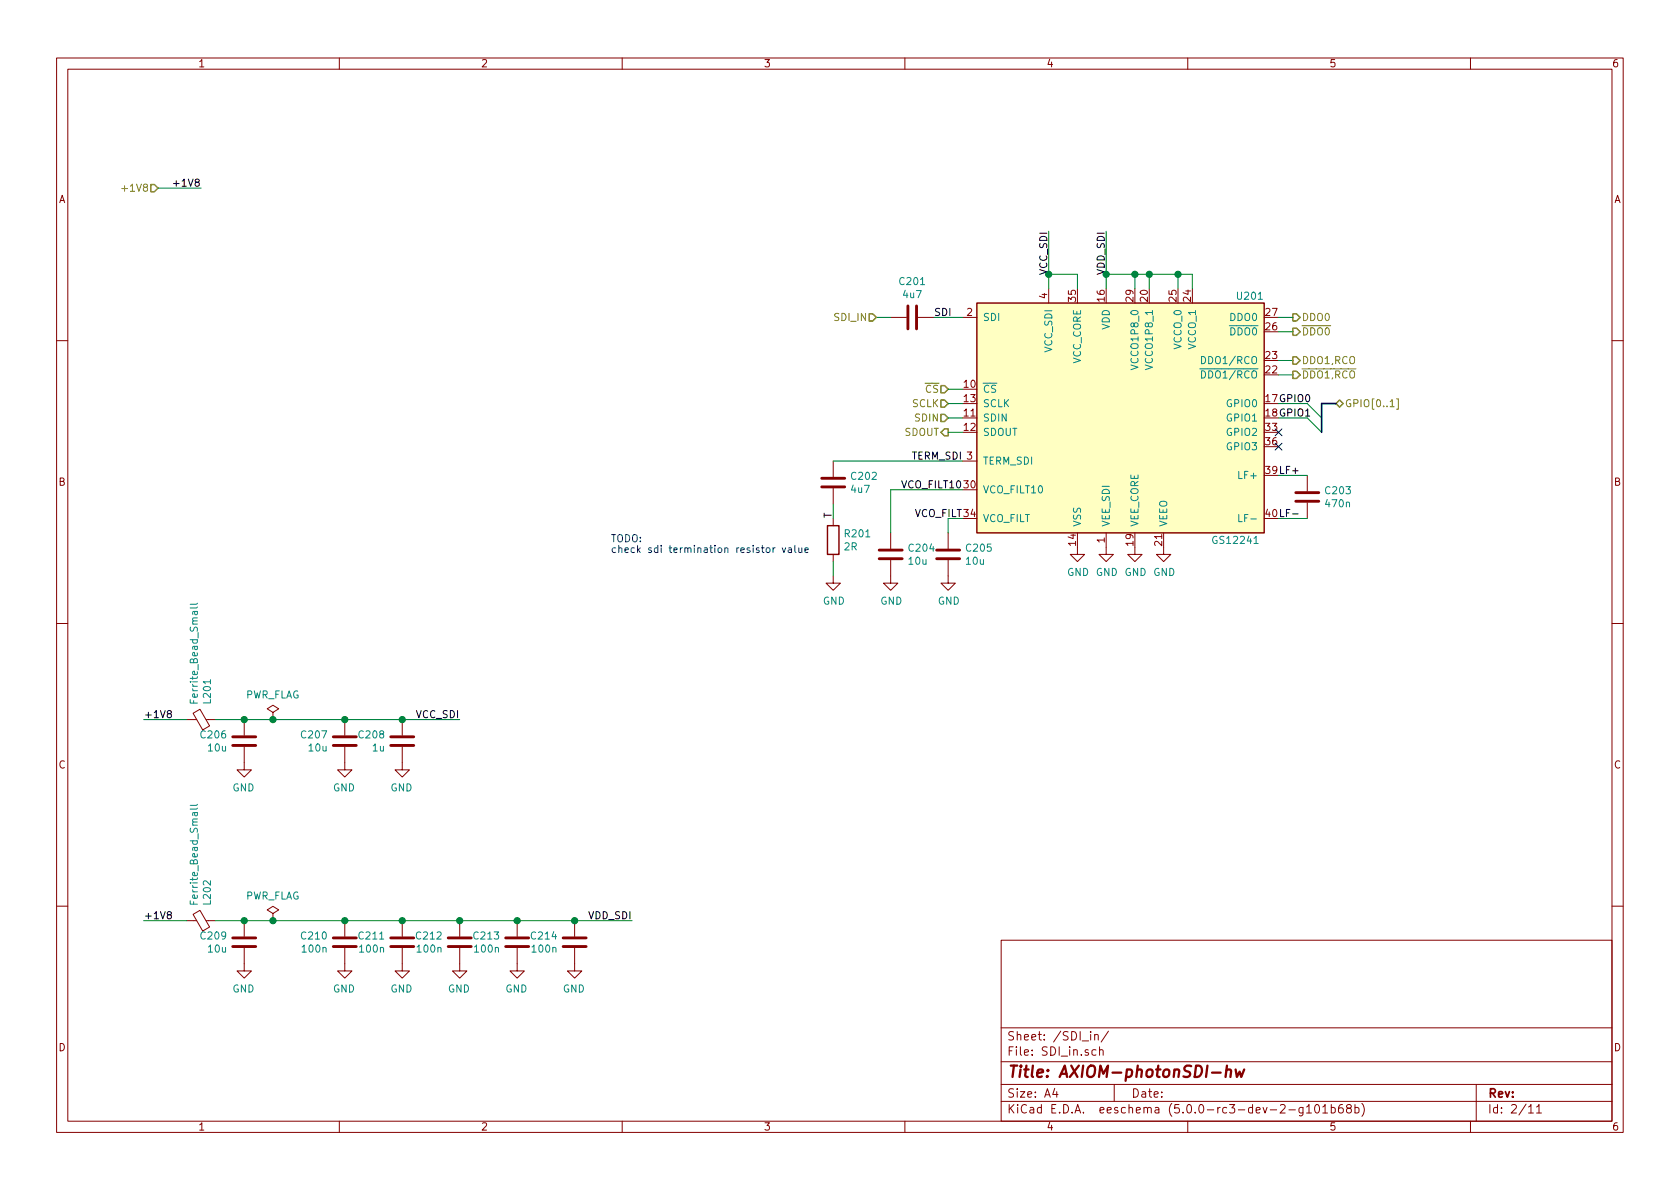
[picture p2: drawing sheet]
EESchema Schematic File Version 4
LIBS:AXIOM-photonSDI-hw-cache
EELAYER 26 0
EELAYER END
$Descr A4 11693 8268
encoding utf-8
Sheet 2 11
Title "AXIOM-photonSDI-hw"
Date ""
Rev ""
Comp ""
Comment1 ""
Comment2 ""
Comment3 ""
Comment4 ""
$EndDescr
$Comp
L Interface_SDI:GS12241 U201
U 1 1
P 7800 2900
F 0 "U201" H 8700 3750 50  0000 C CNN
F 1 "GS12241" H 8600 2050 50  0000 C CNN
F 2 "Package_DFN_QFN:QFN-40_EP_6x4_Pitch0.4mm" H 7750 2800 50  0001 C CNN
F 3 "" H 7750 2800 50  0001 C CNN
	1    7800 2900
	1    0    0    -1  
$EndComp
$Comp
L Device:C C203
U 1 1
P 9100 3450
F 0 "C203" H 9215 3496 50  0000 L CNN
F 1 "470n" H 9215 3405 50  0000 L CNN
F 2 "Capacitor_SMD:C_0402_1005Metric" H 9138 3300 50  0001 C CNN
F 3 "~" H 9100 3450 50  0001 C CNN
	1    9100 3450
	1    0    0    -1  
$EndComp
Wire Wire Line
	8900 3300 9100 3300
Wire Wire Line
	8900 3600 9100 3600
$Comp
L power:GND #PWR0201
U 1 1
P 7500 3800
F 0 "#PWR0201" H 7500 3550 50  0001 C CNN
F 1 "GND" H 7505 3627 50  0000 C CNN
F 2 "" H 7500 3800 50  0001 C CNN
F 3 "" H 7500 3800 50  0001 C CNN
	1    7500 3800
	1    0    0    -1  
$EndComp
$Comp
L power:GND #PWR0202
U 1 1
P 7700 3800
F 0 "#PWR0202" H 7700 3550 50  0001 C CNN
F 1 "GND" H 7705 3627 50  0000 C CNN
F 2 "" H 7700 3800 50  0001 C CNN
F 3 "" H 7700 3800 50  0001 C CNN
	1    7700 3800
	1    0    0    -1  
$EndComp
$Comp
L power:GND #PWR0203
U 1 1
P 7900 3800
F 0 "#PWR0203" H 7900 3550 50  0001 C CNN
F 1 "GND" H 7905 3627 50  0000 C CNN
F 2 "" H 7900 3800 50  0001 C CNN
F 3 "" H 7900 3800 50  0001 C CNN
	1    7900 3800
	1    0    0    -1  
$EndComp
$Comp
L power:GND #PWR0204
U 1 1
P 8100 3800
F 0 "#PWR0204" H 8100 3550 50  0001 C CNN
F 1 "GND" H 8105 3627 50  0000 C CNN
F 2 "" H 8100 3800 50  0001 C CNN
F 3 "" H 8100 3800 50  0001 C CNN
	1    8100 3800
	1    0    0    -1  
$EndComp
$Comp
L Device:C C205
U 1 1
P 6600 3850
F 0 "C205" H 6715 3896 50  0000 L CNN
F 1 "10u" H 6715 3805 50  0000 L CNN
F 2 "Resistor_SMD:R_0402_1005Metric" H 6638 3700 50  0001 C CNN
F 3 "~" H 6600 3850 50  0001 C CNN
	1    6600 3850
	1    0    0    -1  
$EndComp
$Comp
L Device:C C204
U 1 1
P 6200 3850
F 0 "C204" H 6315 3896 50  0000 L CNN
F 1 "10u" H 6315 3805 50  0000 L CNN
F 2 "Capacitor_SMD:C_0402_1005Metric" H 6238 3700 50  0001 C CNN
F 3 "~" H 6200 3850 50  0001 C CNN
	1    6200 3850
	1    0    0    -1  
$EndComp
$Comp
L Device:C C202
U 1 1
P 5800 3350
F 0 "C202" H 5915 3396 50  0000 L CNN
F 1 "4u7" H 5915 3305 50  0000 L CNN
F 2 "Capacitor_SMD:C_0402_1005Metric" H 5838 3200 50  0001 C CNN
F 3 "~" H 5800 3350 50  0001 C CNN
	1    5800 3350
	1    0    0    -1  
$EndComp
Wire Wire Line
	6700 3600 6600 3600
Wire Wire Line
	6600 3600 6600 3700
Wire Wire Line
	6700 3400 6200 3400
Wire Wire Line
	6200 3400 6200 3700
Wire Wire Line
	6700 3200 5800 3200
$Comp
L power:GND #PWR0207
U 1 1
P 6600 4000
F 0 "#PWR0207" H 6600 3750 50  0001 C CNN
F 1 "GND" H 6605 3827 50  0000 C CNN
F 2 "" H 6600 4000 50  0001 C CNN
F 3 "" H 6600 4000 50  0001 C CNN
	1    6600 4000
	1    0    0    -1  
$EndComp
$Comp
L power:GND #PWR0206
U 1 1
P 6200 4000
F 0 "#PWR0206" H 6200 3750 50  0001 C CNN
F 1 "GND" H 6205 3827 50  0000 C CNN
F 2 "" H 6200 4000 50  0001 C CNN
F 3 "" H 6200 4000 50  0001 C CNN
	1    6200 4000
	1    0    0    -1  
$EndComp
$Comp
L power:GND #PWR0205
U 1 1
P 5800 4000
F 0 "#PWR0205" H 5800 3750 50  0001 C CNN
F 1 "GND" H 5805 3827 50  0000 C CNN
F 2 "" H 5800 4000 50  0001 C CNN
F 3 "" H 5800 4000 50  0001 C CNN
	1    5800 4000
	1    0    0    -1  
$EndComp
$Comp
L Device:R R201
U 1 1
P 5800 3750
F 0 "R201" H 5870 3796 50  0000 L CNN
F 1 "2R" H 5870 3705 50  0000 L CNN
F 2 "Resistor_SMD:R_0402_1005Metric" V 5730 3750 50  0001 C CNN
F 3 "~" H 5800 3750 50  0001 C CNN
	1    5800 3750
	1    0    0    -1  
$EndComp
Wire Wire Line
	5800 3500 5800 3600
Wire Wire Line
	5800 3900 5800 4000
$Comp
L Device:C C201
U 1 1
P 6350 2200
F 0 "C201" V 6098 2200 50  0000 C CNN
F 1 "4u7" V 6189 2200 50  0000 C CNN
F 2 "Capacitor_SMD:C_0402_1005Metric" H 6388 2050 50  0001 C CNN
F 3 "~" H 6350 2200 50  0001 C CNN
	1    6350 2200
	0    1    1    0   
$EndComp
Wire Wire Line
	6500 2200 6700 2200
Text HLabel 6600 2700 0    50   Input ~ 0
~CS
Text HLabel 6600 2800 0    50   Input ~ 0
SCLK
Text HLabel 6600 2900 0    50   Input ~ 0
SDIN
Text HLabel 6600 3000 0    50   Output ~ 0
SDOUT
Text HLabel 9300 2800 2    50   BiDi ~ 0
GPIO[0..1]
Entry Wire Line
	9100 2800 9200 2900
Entry Wire Line
	9100 2900 9200 3000
Wire Bus Line
	9200 2800 9300 2800
Wire Wire Line
	8900 2800 9100 2800
Wire Wire Line
	8900 2900 9100 2900
Text Label 8900 2800 0    50   ~ 0
GPIO0
Text Label 8900 2900 0    50   ~ 0
GPIO1
Text HLabel 9000 2200 2    50   Output ~ 0
DDO0
Text HLabel 9000 2300 2    50   Output ~ 0
~DDO0
Wire Wire Line
	8900 2200 9000 2200
Wire Wire Line
	8900 2300 9000 2300
Wire Wire Line
	6100 2200 6200 2200
Text HLabel 6100 2200 0    50   Input ~ 0
SDI_IN
Text Label 6500 2200 0    50   ~ 0
SDI
Wire Wire Line
	9000 2500 8900 2500
Wire Wire Line
	9000 2600 8900 2600
Text HLabel 9000 2500 2    50   Output ~ 0
DDO1,RCO
Text HLabel 9000 2600 2    50   Output ~ 0
~DDO1,RCO
Text Notes 4250 3850 0    50   ~ 0
TODO:\ncheck sdi termination resistor value
Text Label 6700 3200 2    50   ~ 0
TERM_SDI
Text Label 6700 3400 2    50   ~ 0
VCO_FILT10
Text Label 6700 3600 2    50   ~ 0
VCO_FILT
Wire Wire Line
	6600 2700 6700 2700
Wire Wire Line
	6600 2800 6700 2800
Wire Wire Line
	6600 2900 6700 2900
Wire Wire Line
	6600 3000 6700 3000
Text Label 8900 3300 0    50   ~ 0
LF+
Text Label 8900 3600 0    50   ~ 0
LF-
Wire Wire Line
	7300 2000 7300 1900
Wire Wire Line
	7300 1900 7500 1900
Wire Wire Line
	7500 1900 7500 2000
Wire Wire Line
	8000 2000 8000 1900
Wire Wire Line
	7700 2000 7700 1900
Wire Wire Line
	7700 1900 7900 1900
Wire Wire Line
	8300 1900 8300 2000
Wire Wire Line
	8200 2000 8200 1900
Wire Wire Line
	8200 1900 8300 1900
Wire Wire Line
	7900 2000 7900 1900
Connection ~ 7900 1900
Wire Wire Line
	7900 1900 8000 1900
Text Label 7300 1600 3    50   ~ 0
VCC_SDI
Text Label 7700 1600 3    50   ~ 0
VDD_SDI
Wire Wire Line
	7300 1900 7300 1600
Connection ~ 7300 1900
Wire Wire Line
	7700 1600 7700 1900
Connection ~ 7700 1900
Connection ~ 8200 1900
Wire Wire Line
	8000 1900 8200 1900
Connection ~ 8000 1900
Text Label 3200 5000 2    50   ~ 0
VCC_SDI
Text Label 4400 6400 2    50   ~ 0
VDD_SDI
$Comp
L Device:Ferrite_Bead_Small L201
U 1 1
P 1400 5000
F 0 "L201" H 1500 5046 50  0000 L CNN
F 1 "Ferrite_Bead_Small" H 1500 4955 50  0000 L CNN
F 2 "Inductor_SMD:L_0402_1005Metric" V 1330 5000 50  0001 C CNN
F 3 "~" H 1400 5000 50  0001 C CNN
	1    1400 5000
	0    1    -1   0   
$EndComp
$Comp
L Device:Ferrite_Bead_Small L202
U 1 1
P 1400 6400
F 0 "L202" H 1500 6446 50  0000 L CNN
F 1 "Ferrite_Bead_Small" H 1500 6355 50  0000 L CNN
F 2 "Inductor_SMD:L_0402_1005Metric" V 1330 6400 50  0001 C CNN
F 3 "~" H 1400 6400 50  0001 C CNN
	1    1400 6400
	0    1    -1   0   
$EndComp
Wire Wire Line
	3200 5000 2800 5000
Wire Wire Line
	4400 6400 4000 6400
$Comp
L Device:C C208
U 1 1
P 2800 5150
F 0 "C208" H 2915 5196 50  0000 L CNN
F 1 "1u" H 2915 5105 50  0000 L CNN
F 2 "Capacitor_SMD:C_0402_1005Metric" H 2838 5000 50  0001 C CNN
F 3 "~" H 2800 5150 50  0001 C CNN
	1    2800 5150
	-1   0    0    -1  
$EndComp
Connection ~ 2800 5000
Wire Wire Line
	2800 5000 2400 5000
$Comp
L Device:C C207
U 1 1
P 2400 5150
F 0 "C207" H 2515 5196 50  0000 L CNN
F 1 "10u" H 2515 5105 50  0000 L CNN
F 2 "Capacitor_SMD:C_0402_1005Metric" H 2438 5000 50  0001 C CNN
F 3 "~" H 2400 5150 50  0001 C CNN
	1    2400 5150
	-1   0    0    -1  
$EndComp
$Comp
L power:GND #PWR0210
U 1 1
P 2800 5300
F 0 "#PWR0210" H 2800 5050 50  0001 C CNN
F 1 "GND" H 2805 5127 50  0000 C CNN
F 2 "" H 2800 5300 50  0001 C CNN
F 3 "" H 2800 5300 50  0001 C CNN
	1    2800 5300
	-1   0    0    -1  
$EndComp
$Comp
L power:GND #PWR0209
U 1 1
P 2400 5300
F 0 "#PWR0209" H 2400 5050 50  0001 C CNN
F 1 "GND" H 2405 5127 50  0000 C CNN
F 2 "" H 2400 5300 50  0001 C CNN
F 3 "" H 2400 5300 50  0001 C CNN
	1    2400 5300
	-1   0    0    -1  
$EndComp
$Comp
L Device:C C206
U 1 1
P 1700 5150
F 0 "C206" H 1815 5196 50  0000 L CNN
F 1 "10u" H 1815 5105 50  0000 L CNN
F 2 "Capacitor_SMD:C_0402_1005Metric" H 1738 5000 50  0001 C CNN
F 3 "~" H 1700 5150 50  0001 C CNN
	1    1700 5150
	-1   0    0    -1  
$EndComp
$Comp
L power:GND #PWR0208
U 1 1
P 1700 5300
F 0 "#PWR0208" H 1700 5050 50  0001 C CNN
F 1 "GND" H 1705 5127 50  0000 C CNN
F 2 "" H 1700 5300 50  0001 C CNN
F 3 "" H 1700 5300 50  0001 C CNN
	1    1700 5300
	-1   0    0    -1  
$EndComp
Wire Wire Line
	1700 5000 1500 5000
$Comp
L Device:C C209
U 1 1
P 1700 6550
F 0 "C209" H 1815 6596 50  0000 L CNN
F 1 "10u" H 1815 6505 50  0000 L CNN
F 2 "Capacitor_SMD:C_0402_1005Metric" H 1738 6400 50  0001 C CNN
F 3 "~" H 1700 6550 50  0001 C CNN
	1    1700 6550
	-1   0    0    -1  
$EndComp
$Comp
L power:GND #PWR0211
U 1 1
P 1700 6700
F 0 "#PWR0211" H 1700 6450 50  0001 C CNN
F 1 "GND" H 1705 6527 50  0000 C CNN
F 2 "" H 1700 6700 50  0001 C CNN
F 3 "" H 1700 6700 50  0001 C CNN
	1    1700 6700
	-1   0    0    -1  
$EndComp
Wire Wire Line
	2400 5000 1900 5000
Connection ~ 2400 5000
Connection ~ 1700 5000
Connection ~ 1700 6400
Wire Wire Line
	1700 6400 1500 6400
$Comp
L Device:C C210
U 1 1
P 2400 6550
F 0 "C210" H 2515 6596 50  0000 L CNN
F 1 "100n" H 2515 6505 50  0000 L CNN
F 2 "Capacitor_SMD:C_0402_1005Metric" H 2438 6400 50  0001 C CNN
F 3 "~" H 2400 6550 50  0001 C CNN
	1    2400 6550
	-1   0    0    -1  
$EndComp
Connection ~ 2400 6400
Wire Wire Line
	2400 6400 1900 6400
$Comp
L Device:C C211
U 1 1
P 2800 6550
F 0 "C211" H 2915 6596 50  0000 L CNN
F 1 "100n" H 2915 6505 50  0000 L CNN
F 2 "Capacitor_SMD:C_0402_1005Metric" H 2838 6400 50  0001 C CNN
F 3 "~" H 2800 6550 50  0001 C CNN
	1    2800 6550
	-1   0    0    -1  
$EndComp
Connection ~ 2800 6400
Wire Wire Line
	2800 6400 2400 6400
$Comp
L Device:C C212
U 1 1
P 3200 6550
F 0 "C212" H 3315 6596 50  0000 L CNN
F 1 "100n" H 3315 6505 50  0000 L CNN
F 2 "Capacitor_SMD:C_0402_1005Metric" H 3238 6400 50  0001 C CNN
F 3 "~" H 3200 6550 50  0001 C CNN
	1    3200 6550
	-1   0    0    -1  
$EndComp
Connection ~ 3200 6400
Wire Wire Line
	3200 6400 2800 6400
$Comp
L Device:C C213
U 1 1
P 3600 6550
F 0 "C213" H 3715 6596 50  0000 L CNN
F 1 "100n" H 3715 6505 50  0000 L CNN
F 2 "Capacitor_SMD:C_0402_1005Metric" H 3638 6400 50  0001 C CNN
F 3 "~" H 3600 6550 50  0001 C CNN
	1    3600 6550
	-1   0    0    -1  
$EndComp
Connection ~ 3600 6400
Wire Wire Line
	3600 6400 3200 6400
$Comp
L Device:C C214
U 1 1
P 4000 6550
F 0 "C214" H 4115 6596 50  0000 L CNN
F 1 "100n" H 4115 6505 50  0000 L CNN
F 2 "Capacitor_SMD:C_0402_1005Metric" H 4038 6400 50  0001 C CNN
F 3 "~" H 4000 6550 50  0001 C CNN
	1    4000 6550
	-1   0    0    -1  
$EndComp
Connection ~ 4000 6400
Wire Wire Line
	4000 6400 3600 6400
$Comp
L power:GND #PWR0212
U 1 1
P 2400 6700
F 0 "#PWR0212" H 2400 6450 50  0001 C CNN
F 1 "GND" H 2405 6527 50  0000 C CNN
F 2 "" H 2400 6700 50  0001 C CNN
F 3 "" H 2400 6700 50  0001 C CNN
	1    2400 6700
	-1   0    0    -1  
$EndComp
$Comp
L power:GND #PWR0213
U 1 1
P 2800 6700
F 0 "#PWR0213" H 2800 6450 50  0001 C CNN
F 1 "GND" H 2805 6527 50  0000 C CNN
F 2 "" H 2800 6700 50  0001 C CNN
F 3 "" H 2800 6700 50  0001 C CNN
	1    2800 6700
	-1   0    0    -1  
$EndComp
$Comp
L power:GND #PWR0214
U 1 1
P 3200 6700
F 0 "#PWR0214" H 3200 6450 50  0001 C CNN
F 1 "GND" H 3205 6527 50  0000 C CNN
F 2 "" H 3200 6700 50  0001 C CNN
F 3 "" H 3200 6700 50  0001 C CNN
	1    3200 6700
	-1   0    0    -1  
$EndComp
$Comp
L power:GND #PWR0215
U 1 1
P 3600 6700
F 0 "#PWR0215" H 3600 6450 50  0001 C CNN
F 1 "GND" H 3605 6527 50  0000 C CNN
F 2 "" H 3600 6700 50  0001 C CNN
F 3 "" H 3600 6700 50  0001 C CNN
	1    3600 6700
	-1   0    0    -1  
$EndComp
$Comp
L power:GND #PWR0216
U 1 1
P 4000 6700
F 0 "#PWR0216" H 4000 6450 50  0001 C CNN
F 1 "GND" H 4005 6527 50  0000 C CNN
F 2 "" H 4000 6700 50  0001 C CNN
F 3 "" H 4000 6700 50  0001 C CNN
	1    4000 6700
	-1   0    0    -1  
$EndComp
NoConn ~ 8900 3000
NoConn ~ 8900 3100
$Comp
L power:PWR_FLAG #FLG0201
U 1 1
P 1900 5000
F 0 "#FLG0201" H 1900 5075 50  0001 C CNN
F 1 "PWR_FLAG" H 1900 5174 50  0000 C CNN
F 2 "" H 1900 5000 50  0001 C CNN
F 3 "~" H 1900 5000 50  0001 C CNN
	1    1900 5000
	-1   0    0    -1  
$EndComp
Connection ~ 1900 5000
Wire Wire Line
	1900 5000 1700 5000
$Comp
L power:PWR_FLAG #FLG0202
U 1 1
P 1900 6400
F 0 "#FLG0202" H 1900 6475 50  0001 C CNN
F 1 "PWR_FLAG" H 1900 6574 50  0000 C CNN
F 2 "" H 1900 6400 50  0001 C CNN
F 3 "~" H 1900 6400 50  0001 C CNN
	1    1900 6400
	-1   0    0    -1  
$EndComp
Connection ~ 1900 6400
Wire Wire Line
	1900 6400 1700 6400
Text HLabel 1100 1300 0    50   Input ~ 0
+1V8
Wire Wire Line
	1400 1300 1100 1300
Text Label 1400 1300 2    50   ~ 0
+1V8
Wire Wire Line
	1000 5000 1300 5000
Wire Wire Line
	1000 6400 1300 6400
Text Label 1000 5000 0    50   ~ 0
+1V8
Text Label 1000 6400 0    50   ~ 0
+1V8
Text Label 5800 3600 1    50   ~ 0
T
Wire Bus Line
	9200 2800 9200 3000
$EndSCHEMATC
